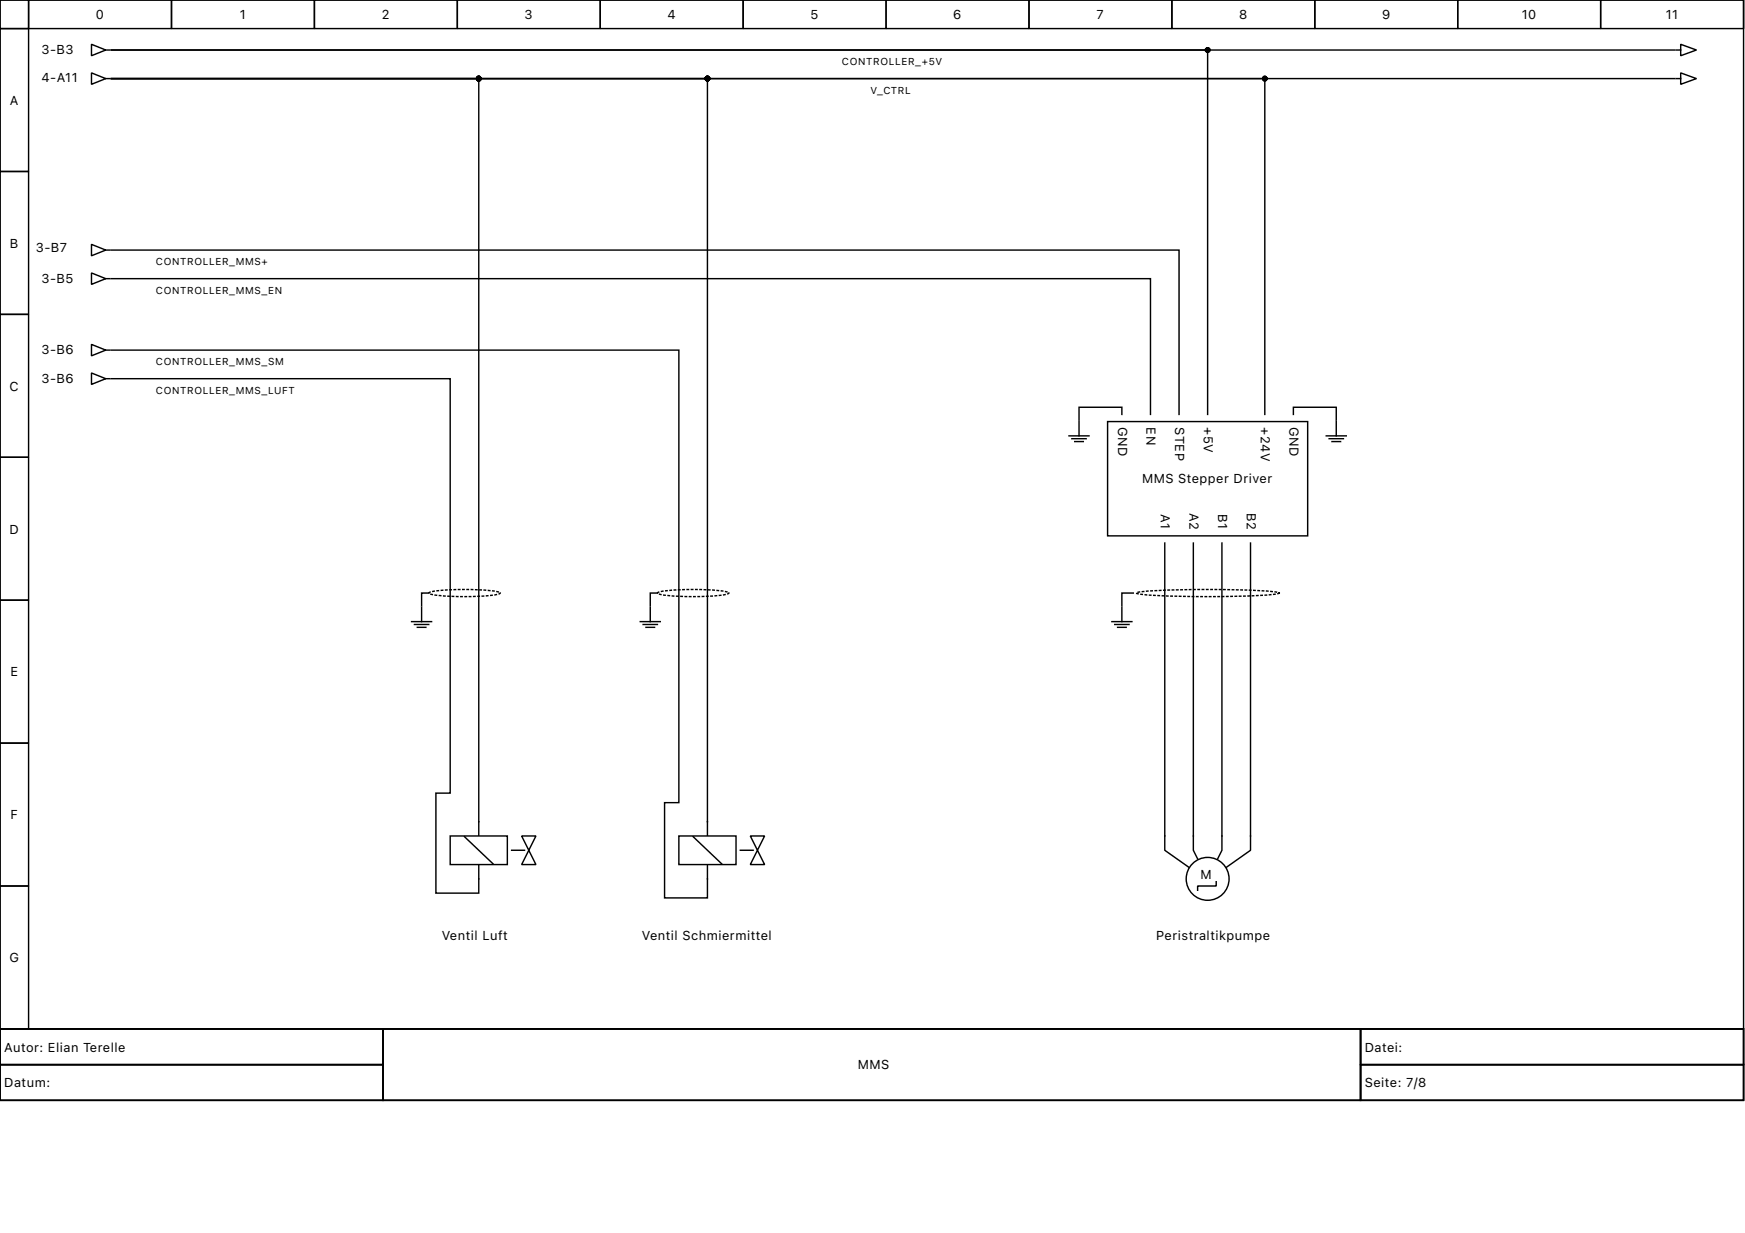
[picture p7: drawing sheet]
<svg xmlns="http://www.w3.org/2000/svg" width="297mm" height="210mm" viewBox="0 0 297 210" stroke-linecap="round" stroke-linejoin="round" font-family="sans-serif">
<g fill="none" stroke="#000" stroke-width=".24">
<path d="M0 0h296.8v175.2h-296.8zM0 0h4.9v4.9h-4.9zM4.9 0h24.3v4.9h-24.3zM29.2 0h24.3v4.9h-24.3zM53.5 0h24.3v4.9h-24.3zM77.8 0h24.4v4.9h-24.4zM102.2 0h24.3v4.9h-24.3zM126.5 0h24.3v4.9h-24.3zM150.8 0h24.4v4.9h-24.4zM175.2 0h24.3v4.9h-24.3zM199.5 0h24.3v4.9h-24.3zM223.8 0h24.3v4.9h-24.3z"/>
<path d="M248.1 0h24.4v4.9h-24.4zM272.5 0h24.3v4.9h-24.3zM0 4.9h4.9v24.3h-4.9zM15.6 7.5l2.4 1-2.4 1zM15.6 12.4l2.4 1-2.4 1zM18 8.5h.7M18 13.4h.7M285.4 13.4h.7M286.1 12.4l2.7 1-2.7 1zM0 29.2h4.9v24.3h-4.9zM0 53.5h4.9v24.3h-4.9zM15.6 41.6l2.4 1-2.4 .9z"/>
<path d="M18 42.6h.7M0 77.8h4.9v24.4h-4.9zM15.6 63.5l2.4 1-2.4 .9zM18 64.5h.7M225.8 74.2h3.4M226.2 74.7h2.5M226.7 75.2h1.5M227.5 71.8v2.4M0 102.2h4.9v24.3h-4.9zM109 105.8h3.4M109.5 106.3h2.4M110 106.8h1.4"/>
<path d="M110.7 103.4v2.4M0 126.5h4.9v24.3h-4.9zM81.5 139.9v9.7M0 150.8h4.9v24.4h-4.9zM198.3 142.3v2.4l4.1 3M203.1 142.3v2.4l.8 1.5M207 150.1v.7h-3.1v.8M208 142.3v2.4l-.7 1.5M212.9 142.3v2.4l-4.2 3M0 175.2h296.8v12.1h-296.8zM0 175.2h65.2v6h-65.2zM65.2 175.2h166.4v12.1h-166.4z"/>
<path d="M231.6 175.2h65.2v6h-65.2zM0 181.2h65.2v6.1h-65.2zM231.6 181.2h65.2v6.1h-65.2z"/>
<circle cx="205.6" cy="149.6" r="3.6"/>
</g>
<path d="M73 101a8.1 8.1 0 0 1 3.7-.6 34.4 34.4 0 0 1 8.3 .4l.1 .2a8.1 8.1 0 0 1-3.7 .5 34.4 34.4 0 0 1-8.3-.4zM111.9 101a8.1 8.1 0 0 1 3.7-.6 34.4 34.4 0 0 1 8.3 .4l.2 .2a8.1 8.1 0 0 1-3.7 .5 34.4 34.4 0 0 1-8.4-.4z" fill="none" stroke="#000" stroke-width=".24" stroke-dasharray=".2 .5"/>
<path d="M76.6 142.3h9.8v4.9h-9.8z" fill-rule="evenodd" fill="#fff" stroke="#000" stroke-width=".24"/>
<path d="M120.4 139.9v9.7M79.1 142.4l4.8 4.7M87.1 144.7h2.2M88.8 142.3h2.4l-1.2 2.4zM90 144.7l1.2 2.5h-2.4z" fill="none" stroke="#000" stroke-width=".24"/>
<path d="M115.6 142.3h9.7v4.9h-9.7z" fill-rule="evenodd" fill="#fff" stroke="#000" stroke-width=".24"/>
<g fill="none" stroke="#000" stroke-width=".24">
<path d="M19 13.4h196.3v57.1M19 13.4h101.4v126.5M19 13.4h62.5v126.5M19 13.4h266.1M285.1 8.5h-266.1h186.6v62M285.4 8.5h.7M286.1 7.5l2.7 1-2.7 1zM15.6 46.5l2.4 .9-2.4 1zM15.6 58.6l2.4 1-2.4 1zM18 47.4h.7M18 59.6h.7M19 42.6h181.7v27.9"/>
<path d="M19 47.4h176.8v23.1M19 59.6h96.6v77h-2.5v16.3h7.3v-3.3M19 64.5h57.6v70.5h-2.4v17h7.3v-2.4M182 74.2h3.4M182.5 74.7h2.4M182.9 75.2h1.5M183.7 71.8v2.4M188.5 71.8h34.1v19.4h-34.1zM191 70.5v-1.2h-7.3v2.2M220.2 70.5v-1.2h7.3v2.2M198.3 92.4v49.9M203.1 92.4v49.9"/>
<path d="M208 92.4v49.9M212.9 92.4v49.9M70.1 105.8h3.4M70.5 106.3h2.5M71 106.8h1.5M71.8 103.4v2.4M73 101h-1.2v2.1M111.9 101h-1.2v2.1M189.3 105.8h3.4M189.8 106.3h2.4M190.2 106.8h1.5M191 103.4v2.4"/>
<path d="M192.9 101h-1.9v2.1M118 142.4l4.9 4.7M126 144.7h2.2M127.7 142.3h2.5l-1.3 2.4zM128.9 144.7l1.3 2.5h-2.5z"/>
</g>
<path d="M193.4 101a28.5 28.5 0 0 1 7-.6h7a75.6 75.6 0 0 1 10.2 .5l.1 .1a28.5 28.5 0 0 1-7 .5l-6.9 .1a75.6 75.6 0 0 1-10.3-.6z" fill="none" stroke="#000" stroke-width=".24" stroke-dasharray=".2 .5"/>
<g fill="#000" stroke="#000" stroke-width=".24">
<circle cx="81.5" cy="13.4" r=".36"/>
<circle cx="120.4" cy="13.4" r=".36"/>
<circle cx="205.6" cy="8.5" r=".36"/>
<circle cx="215.3" cy="13.4" r=".36"/>
</g>
<g font-size="2.2">
<text x="16.3" y="3.3">0</text>
<text x="40.8" y="3.3">1</text>
<text x="65" y="3.3">2</text>
<text x="89.3" y="3.3">3</text>
<text x="113.6" y="3.3">4</text>
<text x="138" y="3.3">5</text>
<text x="162.3" y="3.3">6</text>
<text x="186.7" y="3.3">7</text>
<text x="210.9" y="3.3">8</text>
<text x="235.3" y="3.3">9</text>
<text x="259" y="3.3">10</text>
<text x="283.6" y="3.3">11</text>
<text x="7.1" y="9.2">3-B3</text>
<text x="1.7" y="17.9">A</text>
<text x="7.1" y="14">4-A11</text>
<text x="1.7" y="42.2">B</text>
<text x="6.1" y="42.9">3-B7</text>
<text x="7.1" y="48.1">3-B5</text>
<text x="7.1" y="65.1">3-B6</text>
<text x="7.1" y="60.3">3-B6</text>
<text x="1.6" y="66.5">C</text>
<text x="190.3" y="72.8" transform="rotate(90 190.3 72.8)">GND</text>
<text x="195.2" y="72.8" transform="rotate(90 195.2 72.8)">EN</text>
<text x="200" y="72.8" transform="rotate(90 200 72.8)">STEP</text>
<text x="204.9" y="72.8" transform="rotate(90 204.9 72.8)">+5V</text>
<text x="214.6" y="72.8" transform="rotate(90 214.6 72.8)">+24V</text>
<text x="219.5" y="72.8" transform="rotate(90 219.5 72.8)">GND</text>
<text x="194.4" y="82.2">MMS Stepper Driver</text>
<text x="197.6" y="87.5" transform="rotate(90 197.6 87.5)">A1</text>
<text x="202.5" y="87.4" transform="rotate(90 202.5 87.4)">A2</text>
<text x="207.3" y="87.5" transform="rotate(90 207.3 87.5)">B1</text>
<text x="212.2" y="87.4" transform="rotate(90 212.2 87.4)">B2</text>
<text x="1.6" y="90.8">D</text>
<text x="1.8" y="115.2">E</text>
<text x="1.8" y="139.5">F</text>
<text x="204.4" y="149.7">M</text>
<text x="75.2" y="160">Ventil Luft</text>
<text x="109.2" y="160">Ventil Schmiermittel</text>
<text x="196.8" y="160">Peristraltikpumpe</text>
<text x="1.6" y="163.8">G</text>
<text x=".7" y="179">Autor: Elian Terelle</text>
<text x="232.3" y="179">Datei:</text>
<text x=".7" y="185.1">Datum:</text>
<text x="146" y="182.1">MMS</text>
<text x="232.3" y="185.1">Seite: 7/8</text>
</g>
<g font-size="1.7">
<text x="143.3" y="11.1">CONTROLLER_+5V</text>
<text x="148.2" y="16">V_CTRL</text>
<text x="26.5" y="45.2">CONTROLLER_MMS+</text>
<text x="26.5" y="50.1">CONTROLLER_MMS_EN</text>
<text x="26.5" y="62.2">CONTROLLER_MMS_SM</text>
<text x="26.5" y="67.1">CONTROLLER_MMS_LUFT</text>
</g>
</svg>
